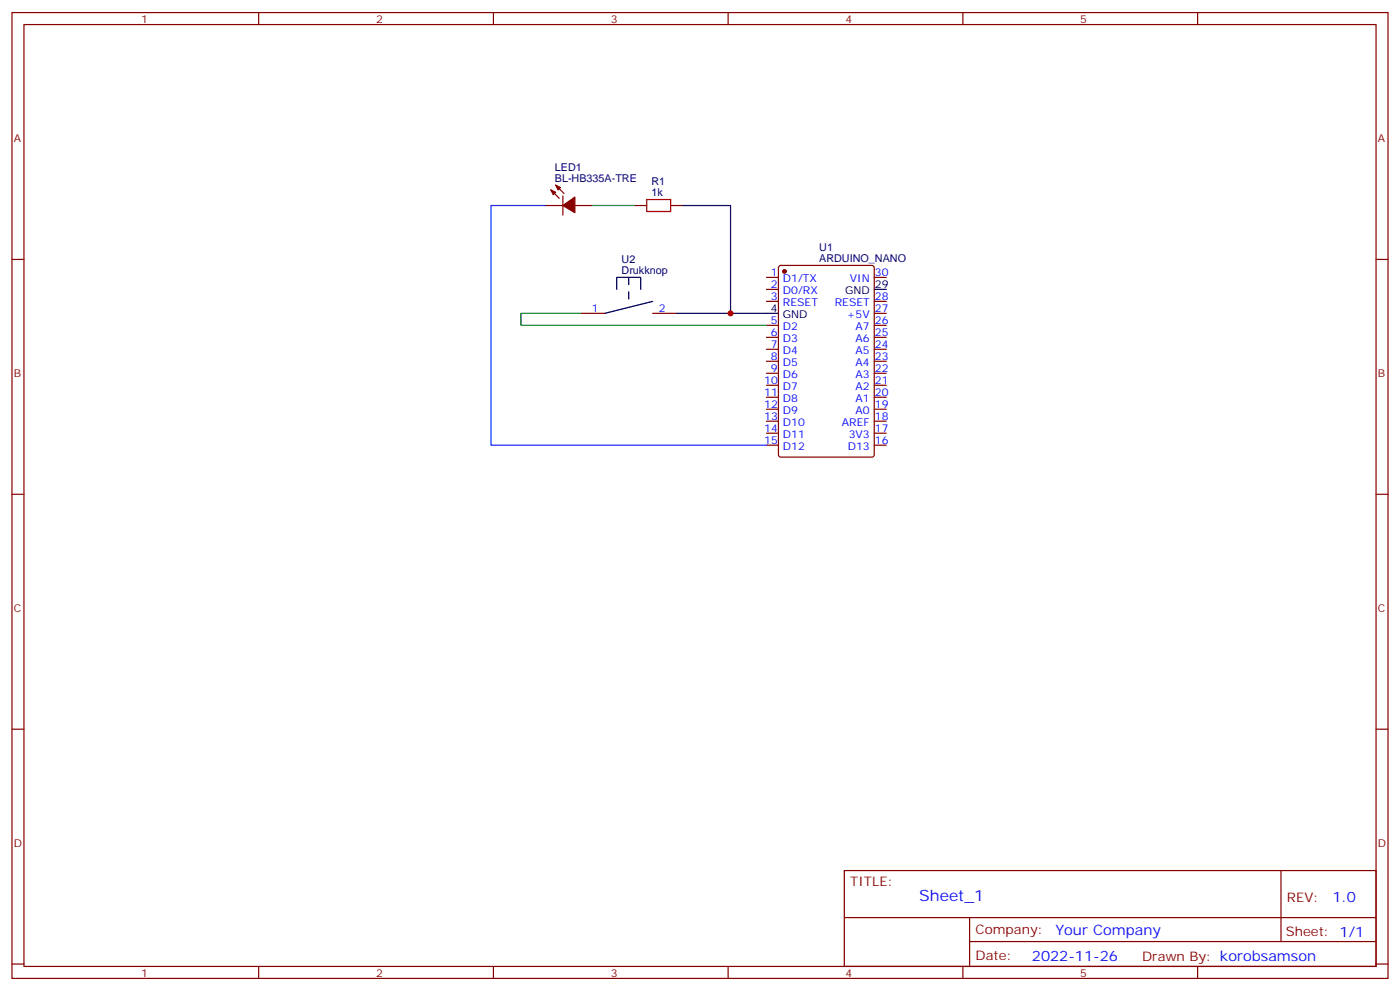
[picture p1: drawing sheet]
<svg xmlns="http://www.w3.org/2000/svg" width="412mm" height="292mm" viewBox="0 0 412 292" stroke-linecap="round" stroke-linejoin="round" font-family="sans-serif">
<g fill="none" stroke="#870000" stroke-width=".35">
<path d="M3.5 3.7h405.4v284.3h-405.4zM7.1 7.2h398.2v277.3h-398.2zM76.2 3.7v3.5M145.3 3.7v3.5M214.5 3.7v3.5M283.6 3.7v3.5M352.8 3.7v3.5M162.3 55.9l2.4 2.5M163.7 54.5l2.5 2.5M165.8 57.7v5.6M3.5 76.4h3.6M160.5 60.5h5.3"/>
<path d="M169.3 60.5h5.3M187 60.5h3.5M197.6 60.5h3.5M229.5 78.3l.5-.2h26.8l.7 .5v55.3l-.4 .6-27.1 .1-.6-.5-.1-55.3zM405.3 76.4h3.6M171.1 92.3h7.1M192.3 92.3h7M225.8 81.7h3.5M225.8 85.2h3.5M225.8 88.7h3.5M225.8 95.8h3.5M225.8 99.3h3.5"/>
<path d="M257.5 81.7h3.6M257.5 88.7h3.6M257.5 95.8h3.6M257.5 99.3h3.6M257.5 92.3h3.6M225.8 102.8h3.5M225.8 106.4h3.5M225.8 109.9h3.5M225.8 113.4h3.5M225.8 116.9h3.5M257.5 102.8h3.6M257.5 106.4h3.6"/>
<path d="M257.5 109.9h3.6M257.5 113.4h3.6M257.5 116.9h3.6M225.8 120.5h3.5M225.8 124h3.5M225.8 127.5h3.5M225.8 131.1h3.5M257.5 120.5h3.6M257.5 124h3.6M257.5 127.5h3.6M257.5 131.1h3.6M3.5 145.5h3.6"/>
<path d="M405.3 145.5h3.6M3.5 214.7h3.6M405.3 214.7h3.6M248.7 256.3h156.6v28.2h-156.6zM377.3 256.3v20.9M248.7 270.1h156.5M285.6 277.2h119.6M285.6 270.1v14.2M3.5 283.8h3.6M76.2 284.5v3.5M145.3 284.5v3.5M214.5 284.5v3.5"/>
<path d="M283.6 284.5v3.5M352.8 284.5v3.5M405.3 283.8h3.6"/>
</g>
<g fill="#870000" stroke="#870000" stroke-width=".35">
<path d="M165.8 60.5l3.5-2.5v4.6z"/>
<path d="M163.7 54.5l1.4 .7-.7 .7z"/>
<path d="M162.3 55.9l1.4 .7-.7 .7z"/>
<circle cx="231.1" cy="79.9" r=".53"/>
</g>
<path d="M201.1 60.5h14.1v31.8M181.7 85.2v-3.5h7v3.5M192.3 88.7l-14.1 3.6M199.3 92.3h30M257.5 85.2h3.6" fill="none" stroke="#000" stroke-width=".35"/>
<path d="M190.5 58.7h7.1v3.6h-7.1z" fill="none" stroke="#a10000" stroke-width=".35"/>
<path d="M174.6 60.5h12.4M171.1 92.3h-17.6v3.5h72.3" fill="none" stroke="#008700" stroke-width=".35"/>
<path d="M185.2 81.7v7" fill="none" stroke="#000" stroke-width=".35" stroke-dasharray="2.1 2.1"/>
<path d="M160.5 60.5h-15.9v70.6h81.2" fill="none" stroke="#03f" stroke-width=".35"/>
<circle cx="215.2" cy="92.3" r=".88" fill="#c00"/>
<text font-size="4.6" fill="#00f" x="270.8" y="265.3">Sheet_1</text>
<g font-size="4.2" fill="#00f">
<text x="392.5" y="265.6">1.0</text>
<text x="310.9" y="275.1">Your Company</text>
<text x="304" y="282.9">2022-11-26</text>
</g>
<g font-size="3.9" fill="#800">
<text x="250.5" y="260.9">TITLE:</text>
<text x="379.1" y="265.6">REV:</text>
<text x="287.4" y="275.1">Company:</text>
<text x="378.7" y="275.7">Sheet: 1/1</text>
<text x="287.4" y="282.8">Date:</text>
<text x="336.4" y="282.8">Drawn By: korobsamson</text>
</g>
<g font-size="3.2" fill="#800">
<text x="41.6" y="6.7">1</text>
<text x="110.8" y="6.7">2</text>
<text x="179.9" y="6.7">3</text>
<text x="249.1" y="6.7">4</text>
<text x="318.2" y="6.7">5</text>
<text x="4.1" y="41.8">A</text>
<text x="405.9" y="41.8">A</text>
<text x="4.1" y="110.9">B</text>
<text x="405.9" y="110.9">B</text>
<text x="4.1" y="180.1">C</text>
<text x="405.9" y="180.1">C</text>
<text x="4.1" y="249.2">D</text>
<text x="405.9" y="249.2">D</text>
<text x="41.6" y="287.5">1</text>
<text x="110.8" y="287.5">2</text>
<text x="179.9" y="287.5">3</text>
<text x="249.1" y="287.5">4</text>
<text x="318.2" y="287.5">5</text>
</g>
<g font-size="3.2" fill="#000080">
<text x="163.5" y="53.4">BL-HB335A-TRE</text>
<text x="163.5" y="50.3">LED1</text>
<text x="191.9" y="57.7">1k</text>
<text x="191.9" y="54.5">R1</text>
<text x="183.1" y="77.4">U2</text>
<text x="241.3" y="77.1">ARDUINO_NANO</text>
<text x="241.3" y="73.9">U1</text>
<text x="183.1" y="80.6">Drukknop</text>
</g>
<g font-size="3.2" fill="#00f">
<text x="227.1" y="81.3">1</text>
<text x="230.6" y="83.1">D1/TX</text>
<text x="250.3" y="83.1">VIN</text>
<text x="257.7" y="81.3">30</text>
<text x="227.1" y="84.8">2</text>
<text x="227.1" y="88.4">3</text>
<text x="230.6" y="86.6">D0/RX</text>
<text x="257.7" y="88.4">28</text>
<text x="174.4" y="91.9">1</text>
<text x="194" y="91.9">2</text>
<text x="227.1" y="95.4">5</text>
<text x="230.6" y="90.1">RESET</text>
<text x="245.9" y="90.1">RESET</text>
<text x="249.4" y="93.7">+5V</text>
<text x="257.7" y="95.4">26</text>
<text x="257.7" y="91.9">27</text>
<text x="227.1" y="99">6</text>
<text x="230.6" y="97.2">D2</text>
<text x="230.6" y="100.7">D3</text>
<text x="252" y="100.7">A6</text>
<text x="252" y="97.2">A7</text>
<text x="257.7" y="99">25</text>
<text x="227.1" y="102.5">7</text>
<text x="227.1" y="106">8</text>
<text x="230.6" y="104.2">D4</text>
<text x="230.6" y="107.8">D5</text>
<text x="252" y="107.8">A4</text>
<text x="252" y="104.2">A5</text>
<text x="257.7" y="106">23</text>
<text x="257.7" y="102.5">24</text>
<text x="225.1" y="113.1">10</text>
<text x="227.1" y="109.5">9</text>
<text x="230.6" y="111.3">D6</text>
<text x="252" y="111.3">A3</text>
<text x="257.7" y="113.1">21</text>
<text x="257.7" y="109.5">22</text>
<text x="225.1" y="116.6">11</text>
<text x="230.6" y="114.8">D7</text>
<text x="230.6" y="118.4">D8</text>
<text x="252" y="118.4">A1</text>
<text x="252" y="114.8">A2</text>
<text x="257.7" y="116.6">20</text>
<text x="225.1" y="120.1">12</text>
<text x="225.1" y="123.6">13</text>
<text x="230.6" y="121.9">D9</text>
<text x="230.6" y="125.4">D10</text>
<text x="248" y="125.4">AREF</text>
<text x="252" y="121.9">A0</text>
<text x="257.7" y="123.6">18</text>
<text x="257.7" y="120.1">19</text>
<text x="225.1" y="127.2">14</text>
<text x="225.1" y="130.7">15</text>
<text x="230.6" y="128.9">D11</text>
<text x="250" y="128.9">3V3</text>
<text x="257.7" y="130.7">16</text>
<text x="257.7" y="127.2">17</text>
<text x="230.6" y="132.5">D12</text>
<text x="249.7" y="132.5">D13</text>
</g>
<g font-size="3.2">
<text x="248.9" y="86.6">GND</text>
<text x="257.7" y="84.8">29</text>
<text x="227.1" y="91.9">4</text>
<text x="230.6" y="93.7">GND</text>
</g>
</svg>
